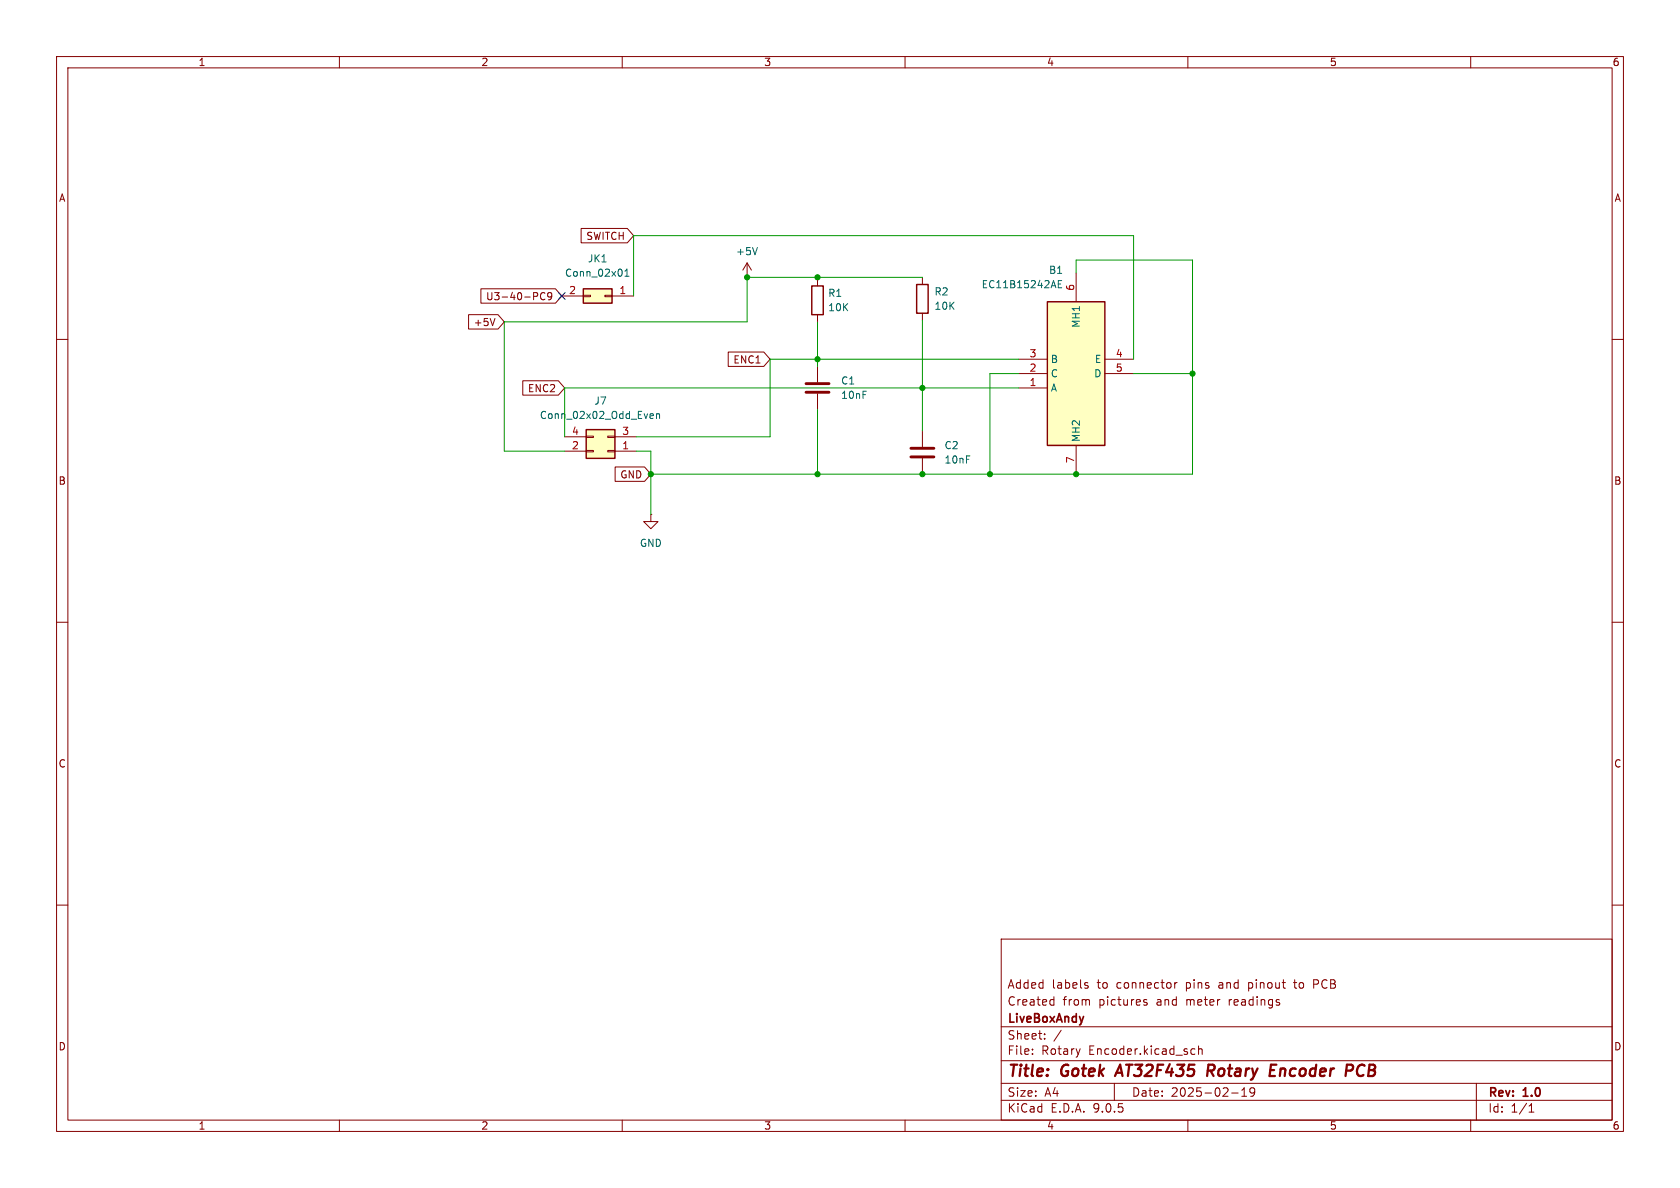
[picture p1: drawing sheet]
<svg xmlns="http://www.w3.org/2000/svg" width="297mm" height="210mm" viewBox="0 0 297 210" stroke-linecap="round" stroke-linejoin="round" font-family="sans-serif">
<g fill="none" stroke="#840000" stroke-width=".18">
<path d="M10 10h277v190h-277zM12 12h273v186h-273zM60 10v2M110 10v2M160 10v2M210 10v2M260 10v2M163.1 49v1.3M163.1 55.4v1.2M10 60h2M163.1 76.2v2.8M285 60h2"/>
<path d="M163.1 81v2.8M10 110h2M285 110h2M10 160h2M177 166h108v32h-108zM185.9 176.7l.4 .1M186.3 176.2v1.5M186.3 177.6l-.4 .1M192 174.2l.3 .1 .1 .2-.2 .2h-.3M192 173.7l.3 .1M202.2 177.1l.5 .2 .1 .2-.2 .2-.4-.1M202.2 176.8h.5"/>
<path d="M207.7 173.7v1M208.1 173.7l-.3 .1-.1 .2M228.7 173.7h.5M232.2 174h.6M232.8 173.2h-.6v1.5M285 160h2M60 198v2M110 198v2M160 198v2M177 194.5h108M177 191.5h108M177 187.5h108"/>
<path d="M177 181.5h108M182.5 186.3v.1M182.5 185.5v.1M184.7 183.6v.1M184.7 182.8v.1M187.6 182.1l-1.3 2M191 185.4l-.4 1M197 191.5v3M210 198v2M210.7 186.3h.5M210.7 185.5h.5M211.9 185.5l.2-.1 .4 .1v.9"/>
<path d="M211.9 184.9v1.5M217.7 193.2h1.2M219.5 193.8h.9M219.5 192.7l.5-.4v1.5M221 192.4v.5l.1 .3h.4l.3-.3M221.7 192.4a.99 .99 0 0 1-.3 1.4h-.3M260 198v2M261 191.5v6.5M270.3 196.6h.9M270.3 195.5l.4-.4v1.5"/>
</g>
<path d="M198 188.2l-.9 2M214 189.3l.5 .9M214.4 188.2h-.8l-.2 2M214.5 189.2l-1 .1M224.4 190.2h1M224.6 189.2h.6M224.7 188.2h.9M240.4 188.3a1.11 1.11 0 0 0 0 1.9" fill="none" stroke="#840000" stroke-width=".4"/>
<path d="M161 79.2h4.1M161 80.8h4.1" fill="none" stroke="#840000" stroke-width=".51"/>
<path d="M162.1 50.3h2v5.1h-2z" fill="none" stroke="#840000" stroke-width=".25"/>
<path d="M185.2 53.3h10.1v25.4h-10.1z" fill="#ffffc2"/>
<path d="M185.2 53.3h10.1v25.4h-10.1z" fill="none" stroke="#840000" stroke-width=".25"/>
<g fill="none" stroke="#840000" stroke-width=".18">
<path d="M132.1 49h.1M132.1 46.5l-.8 1.3M132.1 46.5l.7 1.3M132.1 46.5v2.5M190.2 48.3v5M144.5 64.8v2.8M144.5 69.6v2.8M180.1 63.5h5.1M180.1 66h5.1M180.1 68.6h5.1M190.2 78.7v5.1M195.3 63.5h5.1"/>
<path d="M195.3 66h5.1"/>
</g>
<path d="M133.9 43.8l-.4 1.2M187.1 50.2h.4M187.7 49.6h-.6v1.3h.6" fill="none" stroke="#006464" stroke-width=".18"/>
<path d="M142.5 67.8h4.1M142.5 69.3h4.1" fill="none" stroke="#840000" stroke-width=".51"/>
<path d="M103.6 75.9h5.1v5.1h-5.1z" fill="#ffffc2"/>
<path d="M143.5 50.5h2v5.1h-2zM103.6 75.9h5.1v5.1h-5.1z" fill="none" stroke="#840000" stroke-width=".25"/>
<path d="M144.5 49.3v1.2M144.5 55.6v1.3M99.8 79.8h3.8M99.8 77.2h3.8M103.6 79.6h1.3v.3h-1.3zM103.6 77.1h1.3v.2h-1.3zM107.4 79.6h1.3v.3h-1.3zM107.4 77.1h1.3v.2h-1.3zM108.7 79.8h3.8M108.7 77.2h3.8M115.1 90.9v1.3h1.2l-1.2 1.3-1.3-1.3h1.3M115.1 90.9h.1" fill="none" stroke="#840000" stroke-width=".18"/>
<path d="M115.1 73.1l.4 .1v.2l-.6 .2M115.5 73.9l-.4 .1M116.1 73.3l.1-.2 .3 .1 .1 .8M116.1 73.1v.9" fill="none" stroke="#006464" stroke-width=".18"/>
<path d="M103.1 51.1h5.1v2.5h-5.1z" fill="#ffffc2"/>
<path d="M103.1 51.1h5.1v2.5h-5.1z" fill="none" stroke="#840000" stroke-width=".25"/>
<g fill="none" stroke="#840000" stroke-width=".18">
<path d="M82.8 55.6h5.2l1.2 1.3-1.2 1.3h-5.2zM85 51.1h13.2l1.1 1.2-1.1 1.3h-13.2zM87.5 56.3l-.4 1.3M96.3 51.8a.6 .6 0 0 0-.8 .5 .6 .6 0 0 0 .6 .7l.2-.1M97.5 52.3l-.2 .2h-.4l-.1-.2 .1-.5 .4-.1 .2 .1a.84 .84 0 0 1-.3 1.2h-.3M99.3 52.3h3.8M102.7 40.4h8.2l1.1 1.3-1.1 1.2h-8.2zM103.1 52.2h1.3v.3h-1.3zM106.9 52.2h1.3v.3h-1.3zM108.2 52.3h3.8M92.4 67.3h6.3l1.1 1.3-1.1 1.3h-6.3zM128.7 62.2h6.3l1.1 1.3-1.1 1.3h-6.3z"/>
<path d="M108.7 82.5h5.3l1.1 1.3-1.1 1.3h-5.3z"/>
</g>
<path d="M110.5 48.8h.7M110.5 47.9l.3-.3v1.2" fill="none" stroke="#006464" stroke-width=".18"/>
<path d="M112 52.3v-10.6h88.4v21.8M144.5 49v.3M144.5 56.9v7.9M163.1 49h-31v7.9h-42.9v22.9h10.6M163.1 56.6v19.6M190.2 48.3v-2.3h20.6v37.8h-95.7M112.5 79.8h2.6v11.1M144.5 72.4v11.4M180.1 63.5h-44v13.7h-23.6M180.1 66h-5.1v17.8M180.1 68.6h-80.3v8.6M200.4 66h10.4" fill="none" stroke="#009600" stroke-width=".18"/>
<path d="M98.7 51.7l1.2 1.2M99.9 51.7l-1.2 1.2" fill="none" stroke="#000084" stroke-width=".18"/>
<g fill="#009600" stroke="#009600" stroke-width=".18">
<circle cx="190.2" cy="83.8" r=".46"/>
<circle cx="163.1" cy="68.6" r=".46"/>
<circle cx="144.5" cy="49" r=".46"/>
<circle cx="210.8" cy="66" r=".46"/>
<circle cx="163.1" cy="83.8" r=".46"/>
<circle cx="175" cy="83.8" r=".46"/>
<circle cx="132.1" cy="49" r=".46"/>
<circle cx="144.5" cy="83.8" r=".46"/>
<circle cx="144.5" cy="63.5" r=".46"/>
<circle cx="115.1" cy="83.8" r=".46"/>
</g>
<g font-size="2.8" fill="#840000">
<text x="178" y="190.9">Title:</text>
<text x="187.7" y="190.9">Gotek</text>
<text x="198.3" y="190.9">AT32F435</text>
<text x="215.1" y="190.9">Rotary</text>
<text x="226.9" y="190.9">Encoder</text>
<text x="241.1" y="190.9">PCB</text>
</g>
<g font-size="2.1" fill="#840000">
<text x="178" y="178">Created</text>
<text x="178" y="175">Added</text>
<text x="185.9" y="175">labels</text>
<text x="187.9" y="178">from</text>
<text x="194" y="175">to</text>
<text x="194.3" y="178">pictures</text>
<text x="197.5" y="175">connector</text>
<text x="204.6" y="178">and</text>
<text x="209.9" y="175">pins</text>
<text x="210" y="178">meter</text>
<text x="215.9" y="175">and</text>
<text x="217.6" y="178">readings</text>
<text x="221.2" y="175">pinout</text>
<text x="229.5" y="175">to</text>
<text x="233" y="175">PCB</text>
<text x="178" y="184">Sheet:</text>
<text x="178" y="181.2">LiveBoxAndy</text>
<text x="178" y="186.7">File:</text>
<text x="184.1" y="186.7">Rotary</text>
<text x="192.5" y="186.7">Encoder.kicad_sch</text>
<text x="178" y="196.9">KiCad</text>
<text x="178" y="194.1">Size:</text>
<text x="184.7" y="194.1">A4</text>
<text x="185.7" y="196.9">E.D.A.</text>
<text x="193.3" y="196.9">9.0.5</text>
<text x="200" y="194.1">Date:</text>
<text x="207" y="194.1">2025-02-19</text>
<text x="263" y="194.3">Rev:</text>
<text x="263" y="196.9">Id:</text>
<text x="267.1" y="196.9">1/1</text>
<text x="269.4" y="194.3">1.0</text>
</g>
<g font-size="1.8" fill="#840000">
<text x="35" y="11.9">1</text>
<text x="85" y="11.9">2</text>
<text x="135" y="11.9">3</text>
<text x="185" y="11.9">4</text>
<text x="235" y="11.9">5</text>
<text x="285" y="11.9">6</text>
<text x="10.3" y="35.9">A</text>
<text x="285.3" y="35.9">A</text>
<text x="103.5" y="42.6">SWITCH</text>
<text x="85.8" y="53.3">U3-40-PC9</text>
<text x="83.7" y="57.9">+5V</text>
<text x="129.6" y="64.5">ENC1</text>
<text x="93.2" y="69.5">ENC2</text>
<text x="10.3" y="85.9">B</text>
<text x="109.6" y="84.8">GND</text>
<text x="285.3" y="85.9">B</text>
<text x="10.3" y="135.9">C</text>
<text x="285.3" y="135.9">C</text>
<text x="10.3" y="185.9">D</text>
<text x="285.3" y="185.9">D</text>
<text x="35" y="199.9">1</text>
<text x="85" y="199.9">2</text>
<text x="135" y="199.9">3</text>
<text x="185" y="199.9">4</text>
<text x="235" y="199.9">5</text>
<text x="285" y="199.9">6</text>
</g>
<g font-size="1.8" fill="#006464">
<text x="103.8" y="46.6">JK1</text>
<text x="130" y="45.3">+5V</text>
<text x="99.8" y="49.1">Conn_02x01</text>
<text x="146.3" y="52.7">R1</text>
<text x="165.1" y="52.4">R2</text>
<text x="173.4" y="51.2">EC11B15242AE</text>
<text x="185.4" y="48.6">B1</text>
<text x="146.3" y="55.2">10K</text>
<text x="165.1" y="55">10K</text>
<text x="191.1" y="58" transform="rotate(-90 191.1 58)">MH1</text>
<text x="185.7" y="64.4">B</text>
<text x="193.5" y="64.4">E</text>
<text x="105" y="71.7">J7</text>
<text x="148.6" y="68.2">C1</text>
<text x="148.6" y="70.7">10nF</text>
<text x="185.7" y="66.9">C</text>
<text x="185.7" y="69.4">A</text>
<text x="193.3" y="66.9">D</text>
<text x="95.3" y="74.3">Conn_02x02_Odd_Even</text>
<text x="166.9" y="79.6">C2</text>
<text x="166.9" y="82.1">10nF</text>
<text x="191.1" y="78.2" transform="rotate(-90 191.1 78.2)">MH2</text>
<text x="113" y="96.9">GND</text>
</g>
<g font-size="1.8" fill="#a90000">
<text x="100.5" y="52.1">2</text>
<text x="109.4" y="52.1">1</text>
<text x="190" y="51.5" transform="rotate(-90 190 51.5)">6</text>
<text x="181.9" y="63.2">3</text>
<text x="181.9" y="65.8">2</text>
<text x="197.2" y="63.2">4</text>
<text x="197.2" y="65.8">5</text>
<text x="181.9" y="68.3">1</text>
<text x="101" y="77">4</text>
<text x="109.9" y="77">3</text>
<text x="101" y="79.5">2</text>
<text x="109.9" y="79.5">1</text>
<text x="190" y="82" transform="rotate(-90 190 82)">7</text>
</g>
</svg>
